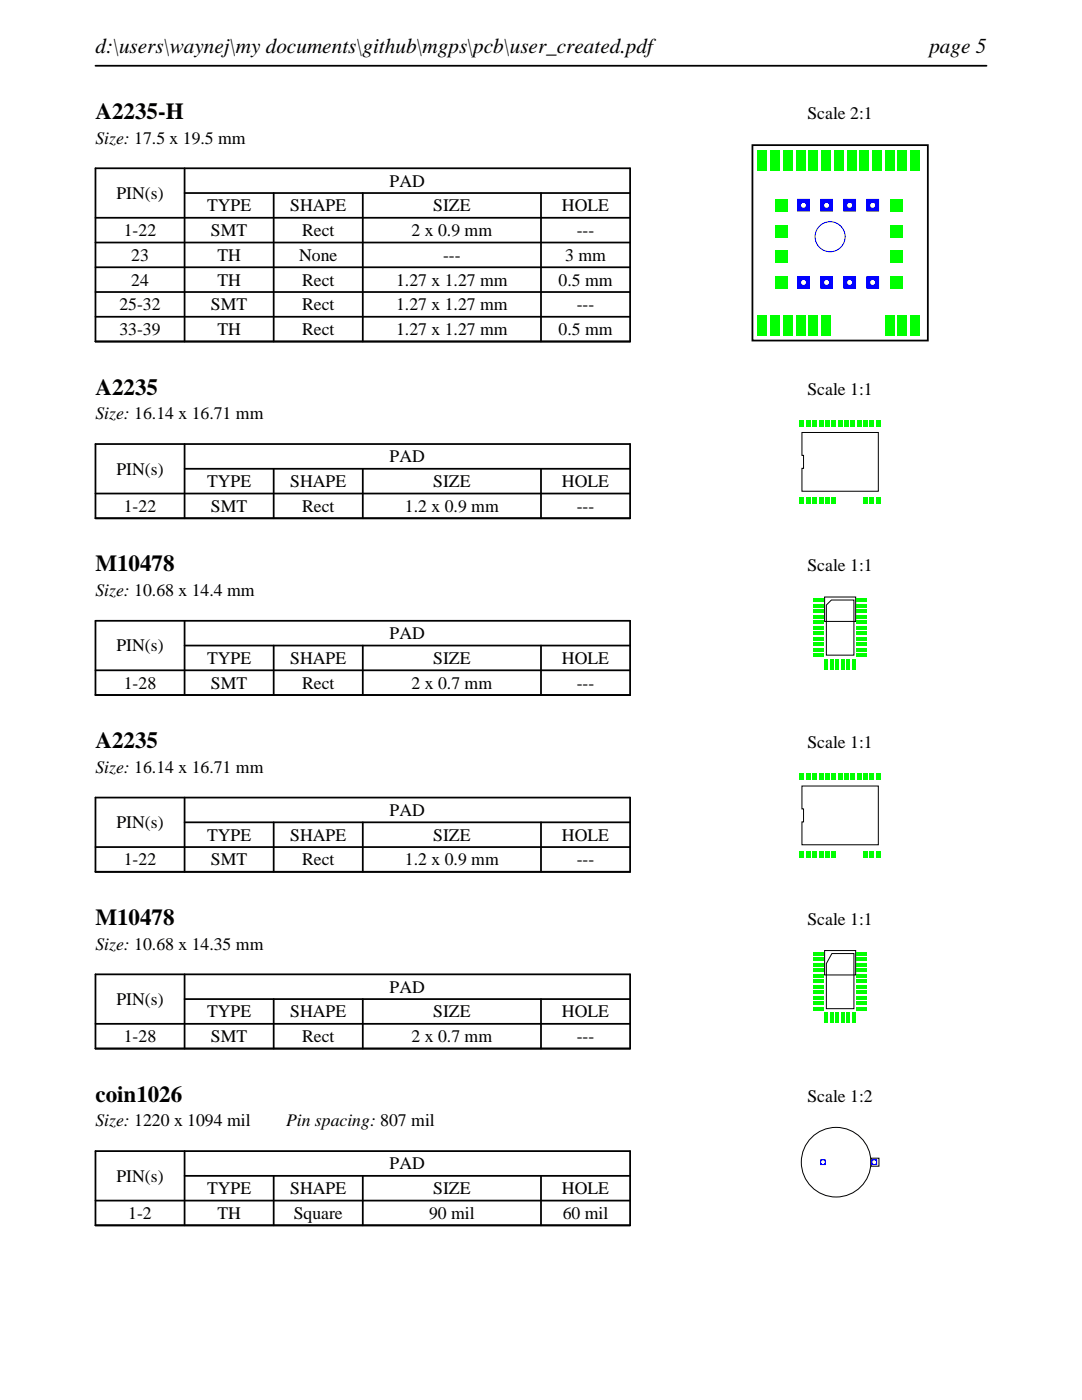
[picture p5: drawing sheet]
<svg xmlns="http://www.w3.org/2000/svg" width="216mm" height="279mm" viewBox="0 0 216 279" stroke-linecap="round" stroke-linejoin="round" font-family="sans-serif">
<path d="M19 13.1h177.8M19 33.6h106.7v34.6h-106.7zM36.8 38.5h88.9M36.8 33.6v34.6M54.6 38.5v29.7M72.4 38.5v29.7M107.9 38.5v29.7M19 43.5h106.7M19 48.4h106.7M19 53.3h106.7M19 58.3h106.7M19 63.2h106.7" fill="none" stroke="#000" stroke-width=".35"/>
<path d="M150.1 29h35v39h-35z" fill="none" stroke="#000" stroke-width=".36"/>
<g fill="#0f0">
<path d="M151.2 63h1.8v4h-1.8z"/>
<path d="M153.8 63h1.8v4h-1.8z"/>
<path d="M156.3 63h1.8v4h-1.8z"/>
<path d="M158.9 63h1.8v4h-1.8z"/>
<path d="M161.4 63h1.8v4h-1.8z"/>
<path d="M163.9 63h1.8v4h-1.8z"/>
<path d="M176.6 63h1.8v4h-1.8z"/>
<path d="M179.2 63h1.8v4h-1.8z"/>
<path d="M181.7 63h1.8v4h-1.8z"/>
<path d="M181.7 30h1.8v4h-1.8z"/>
<path d="M179.2 30h1.8v4h-1.8z"/>
<path d="M176.6 30h1.8v4h-1.8z"/>
<path d="M174.1 30h1.8v4h-1.8z"/>
<path d="M171.6 30h1.8v4h-1.8z"/>
<path d="M169 30h1.8v4h-1.8z"/>
<path d="M166.5 30h1.8v4h-1.8z"/>
<path d="M163.9 30h1.8v4h-1.8z"/>
<path d="M161.4 30h1.8v4h-1.8z"/>
<path d="M158.9 30h1.8v4h-1.8z"/>
<path d="M156.3 30h1.8v4h-1.8z"/>
<path d="M153.8 30h1.8v4h-1.8z"/>
<path d="M151.2 30h1.8v4h-1.8z"/>
</g>
<circle cx="165.6" cy="47.2" r="3" fill="none" stroke="#00f" stroke-width=".2"/>
<path d="M159 39.7v2.5h2.6v-2.5zM159.8 41a.5 .5 0 0 1 1 0 .5 .5 0 0 1-1 0z" fill="#00f"/>
<g fill="#0f0">
<path d="M154.7 55.1h2.5v2.5h-2.5z"/>
<path d="M154.7 50h2.5v2.5h-2.5z"/>
<path d="M154.7 44.9h2.5v2.6h-2.5z"/>
<path d="M154.7 39.8h2.5v2.6h-2.5z"/>
<path d="M177.5 55.1h2.6v2.5h-2.6z"/>
<path d="M177.5 50h2.6v2.5h-2.6z"/>
<path d="M177.5 39.8h2.6v2.6h-2.6z"/>
<path d="M177.5 44.9h2.6v2.6h-2.6z"/>
</g>
<g fill="#00f">
<path d="M163.7 39.7v2.5h2.5v-2.5zM164.4 41a.5 .5 0 0 1 1 0 .5 .5 0 0 1-1 0z"/>
<path d="M168.3 39.7v2.5h2.5v-2.5zM169 41a.5 .5 0 0 1 1 0 .5 .5 0 0 1-1 0z"/>
<path d="M172.9 39.7v2.5h2.5v-2.5zM173.6 41a.5 .5 0 0 1 1 0 .5 .5 0 0 1-1 0z"/>
<path d="M159.1 55.1v2.5h2.5v-2.5zM159.8 56.4a.5 .5 0 0 1 1 0 .5 .5 0 0 1-1 0z"/>
<path d="M163.7 55.1v2.5h2.5v-2.5zM164.4 56.4a.5 .5 0 0 1 1 0 .5 .5 0 0 1-1 0z"/>
<path d="M168.3 55.1v2.5h2.5v-2.5zM169 56.4a.5 .5 0 0 1 1 0 .5 .5 0 0 1-1 0z"/>
<path d="M172.9 55.1v2.5h2.5v-2.5zM173.6 56.4a.5 .5 0 0 1 1 0 .5 .5 0 0 1-1 0z"/>
</g>
<path d="M19 88.6h106.7v14.8h-106.7zM19 98.5h106.7M36.8 93.6h88.9M36.8 88.6v14.8M54.6 93.6v9.8M72.4 93.6v9.8M107.9 93.6v9.8" fill="none" stroke="#000" stroke-width=".35"/>
<path d="M160 86.3h15.3v11.7h-15.3v-4.5h.3v-2.6h-.3z" fill="none" stroke="#000" stroke-width=".2"/>
<g fill="#0f0">
<path d="M159.6 99.3h.9v1.2h-.9z"/>
<path d="M160.8 99.3h.9v1.2h-.9z"/>
<path d="M162.1 99.3h.9v1.2h-.9z"/>
<path d="M163.4 99.3h.9v1.2h-.9z"/>
<path d="M164.6 99.3h.9v1.2h-.9z"/>
<path d="M165.9 99.3h.9v1.2h-.9z"/>
<path d="M172.3 99.3h.9v1.2h-.9z"/>
<path d="M173.5 99.3h.9v1.2h-.9z"/>
<path d="M174.8 99.3h.9v1.2h-.9z"/>
<path d="M174.8 83.8h.9v1.2h-.9z"/>
<path d="M173.5 83.8h.9v1.2h-.9z"/>
<path d="M172.3 83.8h.9v1.2h-.9z"/>
<path d="M171 83.8h.9v1.2h-.9z"/>
<path d="M169.7 83.8h.9v1.2h-.9z"/>
<path d="M168.5 83.8h.9v1.2h-.9z"/>
<path d="M167.2 83.8h.9v1.2h-.9z"/>
<path d="M165.9 83.8h.9v1.2h-.9z"/>
<path d="M164.6 83.8h.9v1.2h-.9z"/>
<path d="M163.4 83.8h.9v1.2h-.9z"/>
<path d="M162.1 83.8h.9v1.2h-.9z"/>
<path d="M160.8 83.8h.9v1.2h-.9z"/>
<path d="M159.6 83.8h.9v1.2h-.9z"/>
</g>
<path d="M19 123.9h106.7v14.8h-106.7zM19 133.8h106.7M36.8 128.8h88.9M36.8 123.9v14.8M54.6 128.8v9.9M72.4 128.8v9.9M107.9 128.8v9.9" fill="none" stroke="#000" stroke-width=".35"/>
<path d="M164.5 119.1h6.2v4.9h-6.2zM164.9 120.7l1-1h4.5v11h-5.5z" fill="none" stroke="#000" stroke-width=".2"/>
<g fill="#0f0">
<path d="M162.3 119.4h2v.7h-2z"/>
<path d="M162.3 120.5h2v.7h-2z"/>
<path d="M162.3 121.6h2v.7h-2z"/>
<path d="M162.3 122.7h2v.7h-2z"/>
<path d="M162.3 123.8h2v.7h-2z"/>
<path d="M162.3 124.9h2v.7h-2z"/>
<path d="M162.3 126h2v.7h-2z"/>
<path d="M162.3 127.1h2v.7h-2z"/>
<path d="M162.3 128.2h2v.7h-2z"/>
<path d="M162.3 129.3h2v.7h-2z"/>
<path d="M162.3 130.4h2v.7h-2z"/>
<path d="M164.5 131.5h.7v2h-.7z"/>
<path d="M165.6 131.5h.7v2h-.7z"/>
<path d="M166.7 131.5h.7v2h-.7z"/>
<path d="M167.8 131.5h.7v2h-.7z"/>
<path d="M168.9 131.5h.7v2h-.7z"/>
<path d="M170 131.5h.7v2h-.7z"/>
<path d="M171 130.4h2v.7h-2z"/>
<path d="M171 129.3h2v.7h-2z"/>
<path d="M171 128.2h2v.7h-2z"/>
<path d="M171 127.1h2v.7h-2z"/>
<path d="M171 126h2v.7h-2z"/>
<path d="M171 124.9h2v.7h-2z"/>
<path d="M171 123.8h2v.7h-2z"/>
<path d="M171 122.7h2v.7h-2z"/>
<path d="M171 121.6h2v.7h-2z"/>
<path d="M171 120.5h2v.7h-2z"/>
<path d="M171 119.4h2v.7h-2z"/>
</g>
<path d="M19 159.2h106.7v14.8h-106.7zM36.8 159.2v14.8M19 169.1h106.7M36.8 164.1h88.9M54.6 164.1v9.9M72.4 164.1v9.9M107.9 164.1v9.9" fill="none" stroke="#000" stroke-width=".35"/>
<path d="M160 156.9h15.3v11.7h-15.3v-4.6h.3v-2.6h-.3z" fill="none" stroke="#000" stroke-width=".2"/>
<g fill="#0f0">
<path d="M159.6 169.9h.9v1.2h-.9z"/>
<path d="M160.8 169.9h.9v1.2h-.9z"/>
<path d="M162.1 169.9h.9v1.2h-.9z"/>
<path d="M163.4 169.9h.9v1.2h-.9z"/>
<path d="M164.6 169.9h.9v1.2h-.9z"/>
<path d="M165.9 169.9h.9v1.2h-.9z"/>
<path d="M172.3 169.9h.9v1.2h-.9z"/>
<path d="M173.5 169.9h.9v1.2h-.9z"/>
<path d="M174.8 169.9h.9v1.2h-.9z"/>
<path d="M174.8 154.4h.9v1.2h-.9z"/>
<path d="M173.5 154.4h.9v1.2h-.9z"/>
<path d="M172.3 154.4h.9v1.2h-.9z"/>
<path d="M171 154.4h.9v1.2h-.9z"/>
<path d="M169.7 154.4h.9v1.2h-.9z"/>
<path d="M168.5 154.4h.9v1.2h-.9z"/>
<path d="M167.2 154.4h.9v1.2h-.9z"/>
<path d="M165.9 154.4h.9v1.2h-.9z"/>
<path d="M164.6 154.4h.9v1.2h-.9z"/>
<path d="M163.4 154.4h.9v1.2h-.9z"/>
<path d="M162.1 154.4h.9v1.2h-.9z"/>
<path d="M160.8 154.4h.9v1.2h-.9z"/>
<path d="M159.6 154.4h.9v1.2h-.9z"/>
</g>
<path d="M19 194.5h106.7v14.8h-106.7zM36.8 199.4h88.9M36.8 194.5v14.8M54.6 199.4v9.9M72.4 199.4v9.9M107.9 199.4v9.9M19 204.3h106.7" fill="none" stroke="#000" stroke-width=".35"/>
<path d="M164.5 189.7h6.2v4.9h-6.2zM166 190.3h4.4v11h-5.5v-9z" fill="none" stroke="#000" stroke-width=".2"/>
<g fill="#0f0">
<path d="M162.3 190h2v.7h-2z"/>
<path d="M162.3 191.1h2v.7h-2z"/>
<path d="M162.3 192.2h2v.7h-2z"/>
<path d="M162.3 193.3h2v.7h-2z"/>
<path d="M162.3 194.4h2v.7h-2z"/>
<path d="M162.3 195.5h2v.7h-2z"/>
<path d="M162.3 196.6h2v.7h-2z"/>
<path d="M162.3 197.7h2v.7h-2z"/>
<path d="M162.3 198.8h2v.7h-2z"/>
<path d="M162.3 199.9h2v.7h-2z"/>
<path d="M162.3 201h2v.7h-2z"/>
<path d="M164.5 202.1h.7v2h-.7z"/>
<path d="M165.6 202.1h.7v2h-.7z"/>
<path d="M166.7 202.1h.7v2h-.7z"/>
<path d="M167.8 202.1h.7v2h-.7z"/>
<path d="M168.9 202.1h.7v2h-.7z"/>
<path d="M170 202.1h.7v2h-.7z"/>
<path d="M171 201h2v.7h-2z"/>
<path d="M171 199.9h2v.7h-2z"/>
<path d="M171 198.8h2v.7h-2z"/>
<path d="M171 197.7h2v.7h-2z"/>
<path d="M171 196.6h2v.7h-2z"/>
<path d="M171 195.5h2v.7h-2z"/>
<path d="M171 194.4h2v.7h-2z"/>
<path d="M171 193.3h2v.7h-2z"/>
<path d="M171 192.2h2v.7h-2z"/>
<path d="M171 191.1h2v.7h-2z"/>
<path d="M171 190h2v.7h-2z"/>
</g>
<path d="M19 229.7h106.7v14.8h-106.7zM19 239.6h106.7M36.8 234.7h88.9M36.8 229.7v14.8M54.6 234.7v9.8M72.4 234.7v9.8M107.9 234.7v9.8" fill="none" stroke="#000" stroke-width=".35"/>
<g fill="none" stroke="#000" stroke-width=".2">
<path d="M173.8 231.1h1.6v1.6h-1.6z"/>
<circle cx="166.8" cy="231.9" r="6.9"/>
</g>
<g fill="#00f">
<path d="M173.9 231.4v1.1h1.1v-1.1zM174.1 231.9a.38 .38 0 0 1 .7 0 .38 .38 0 0 1-.7 0z"/>
<path d="M163.6 231.4v1.1h1.2v-1.1zM163.8 231.9a.4 .4 0 0 1 .8 0 .4 .4 0 0 1-.8 0z"/>
</g>
<g font-size="4.6">
<text x="19" y="23.7">A2235-H</text>
<text x="19" y="78.7">A2235</text>
<text x="19" y="114">M10478</text>
<text x="19" y="149.3">A2235</text>
<text x="19" y="184.6">M10478</text>
<text x="19" y="219.9">coin1026</text>
</g>
<g font-size="4.2">
<text x="19" y="10.6">d:\users\waynej\my documents\github\mgps\pcb\user_created.pdf</text>
<text x="185.4" y="10.6">page 5</text>
</g>
<g font-size="3.5">
<text x="161.1" y="23.7">Scale 2:1</text>
<text x="19" y="28.6">Size: 17.5 x 19.5 mm</text>
<text x="23.2" y="39.7">PIN(s)</text>
<text x="77.8" y="37.3">PAD</text>
<text x="24.7" y="47.1">1-22</text>
<text x="41.3" y="42.2">TYPE</text>
<text x="42.1" y="47.1">SMT</text>
<text x="57.9" y="42.2">SHAPE</text>
<text x="60.3" y="47.1">Rect</text>
<text x="82.1" y="47.1">2 x 0.9 mm</text>
<text x="86.4" y="42.2">SIZE</text>
<text x="112.1" y="42.2">HOLE</text>
<text x="115.1" y="47.1">---</text>
<text x="26.2" y="52.1">23</text>
<text x="43.4" y="52.1">TH</text>
<text x="59.7" y="52.1">None</text>
<text x="88.4" y="52.1">---</text>
<text x="112.8" y="52.1">3 mm</text>
<text x="26.2" y="57">24</text>
<text x="43.4" y="57">TH</text>
<text x="60.3" y="57">Rect</text>
<text x="79" y="57">1.27 x 1.27 mm</text>
<text x="111.4" y="57">0.5 mm</text>
<text x="23.8" y="61.9">25-32</text>
<text x="42.1" y="61.9">SMT</text>
<text x="60.3" y="61.9">Rect</text>
<text x="79" y="61.9">1.27 x 1.27 mm</text>
<text x="115.1" y="61.9">---</text>
<text x="23.8" y="66.9">33-39</text>
<text x="43.4" y="66.9">TH</text>
<text x="60.3" y="66.9">Rect</text>
<text x="79" y="66.9">1.27 x 1.27 mm</text>
<text x="111.4" y="66.9">0.5 mm</text>
<text x="19" y="83.7">Size: 16.14 x 16.71 mm</text>
<text x="161.1" y="78.7">Scale 1:1</text>
<text x="23.2" y="94.7">PIN(s)</text>
<text x="77.8" y="92.3">PAD</text>
<text x="41.3" y="97.2">TYPE</text>
<text x="57.9" y="97.2">SHAPE</text>
<text x="86.4" y="97.2">SIZE</text>
<text x="112.1" y="97.2">HOLE</text>
<text x="24.7" y="102.2">1-22</text>
<text x="42.1" y="102.2">SMT</text>
<text x="60.3" y="102.2">Rect</text>
<text x="80.8" y="102.2">1.2 x 0.9 mm</text>
<text x="115.1" y="102.2">---</text>
<text x="19" y="119">Size: 10.68 x 14.4 mm</text>
<text x="161.1" y="114">Scale 1:1</text>
<text x="23.2" y="130">PIN(s)</text>
<text x="77.8" y="127.6">PAD</text>
<text x="24.7" y="137.4">1-28</text>
<text x="41.3" y="132.5">TYPE</text>
<text x="42.1" y="137.4">SMT</text>
<text x="57.9" y="132.5">SHAPE</text>
<text x="60.3" y="137.4">Rect</text>
<text x="82.1" y="137.4">2 x 0.7 mm</text>
<text x="86.4" y="132.5">SIZE</text>
<text x="112.1" y="132.5">HOLE</text>
<text x="115.1" y="137.4">---</text>
<text x="161.1" y="149.3">Scale 1:1</text>
<text x="19" y="154.2">Size: 16.14 x 16.71 mm</text>
<text x="23.2" y="165.3">PIN(s)</text>
<text x="41.3" y="167.8">TYPE</text>
<text x="57.9" y="167.8">SHAPE</text>
<text x="77.8" y="162.8">PAD</text>
<text x="86.4" y="167.8">SIZE</text>
<text x="112.1" y="167.8">HOLE</text>
<text x="24.7" y="172.7">1-22</text>
<text x="42.1" y="172.7">SMT</text>
<text x="60.3" y="172.7">Rect</text>
<text x="80.8" y="172.7">1.2 x 0.9 mm</text>
<text x="115.1" y="172.7">---</text>
<text x="161.1" y="184.6">Scale 1:1</text>
<text x="19" y="189.5">Size: 10.68 x 14.35 mm</text>
<text x="23.2" y="200.6">PIN(s)</text>
<text x="41.3" y="203.1">TYPE</text>
<text x="57.9" y="203.1">SHAPE</text>
<text x="77.8" y="198.1">PAD</text>
<text x="86.4" y="203.1">SIZE</text>
<text x="112.1" y="203.1">HOLE</text>
<text x="24.7" y="208">1-28</text>
<text x="42.1" y="208">SMT</text>
<text x="60.3" y="208">Rect</text>
<text x="82.1" y="208">2 x 0.7 mm</text>
<text x="115.1" y="208">---</text>
<text x="161.1" y="219.9">Scale 1:2</text>
<text x="19" y="224.8">Size: 1220 x 1094 mil</text>
<text x="57.1" y="224.8">Pin spacing: 807 mil</text>
<text x="77.8" y="233.4">PAD</text>
<text x="23.2" y="235.8">PIN(s)</text>
<text x="41.3" y="238.3">TYPE</text>
<text x="57.9" y="238.3">SHAPE</text>
<text x="86.4" y="238.3">SIZE</text>
<text x="112.1" y="238.3">HOLE</text>
<text x="25.6" y="243.3">1-2</text>
<text x="43.4" y="243.3">TH</text>
<text x="58.6" y="243.3">Square</text>
<text x="85.6" y="243.3">90 mil</text>
<text x="112.3" y="243.3">60 mil</text>
</g>
</svg>
